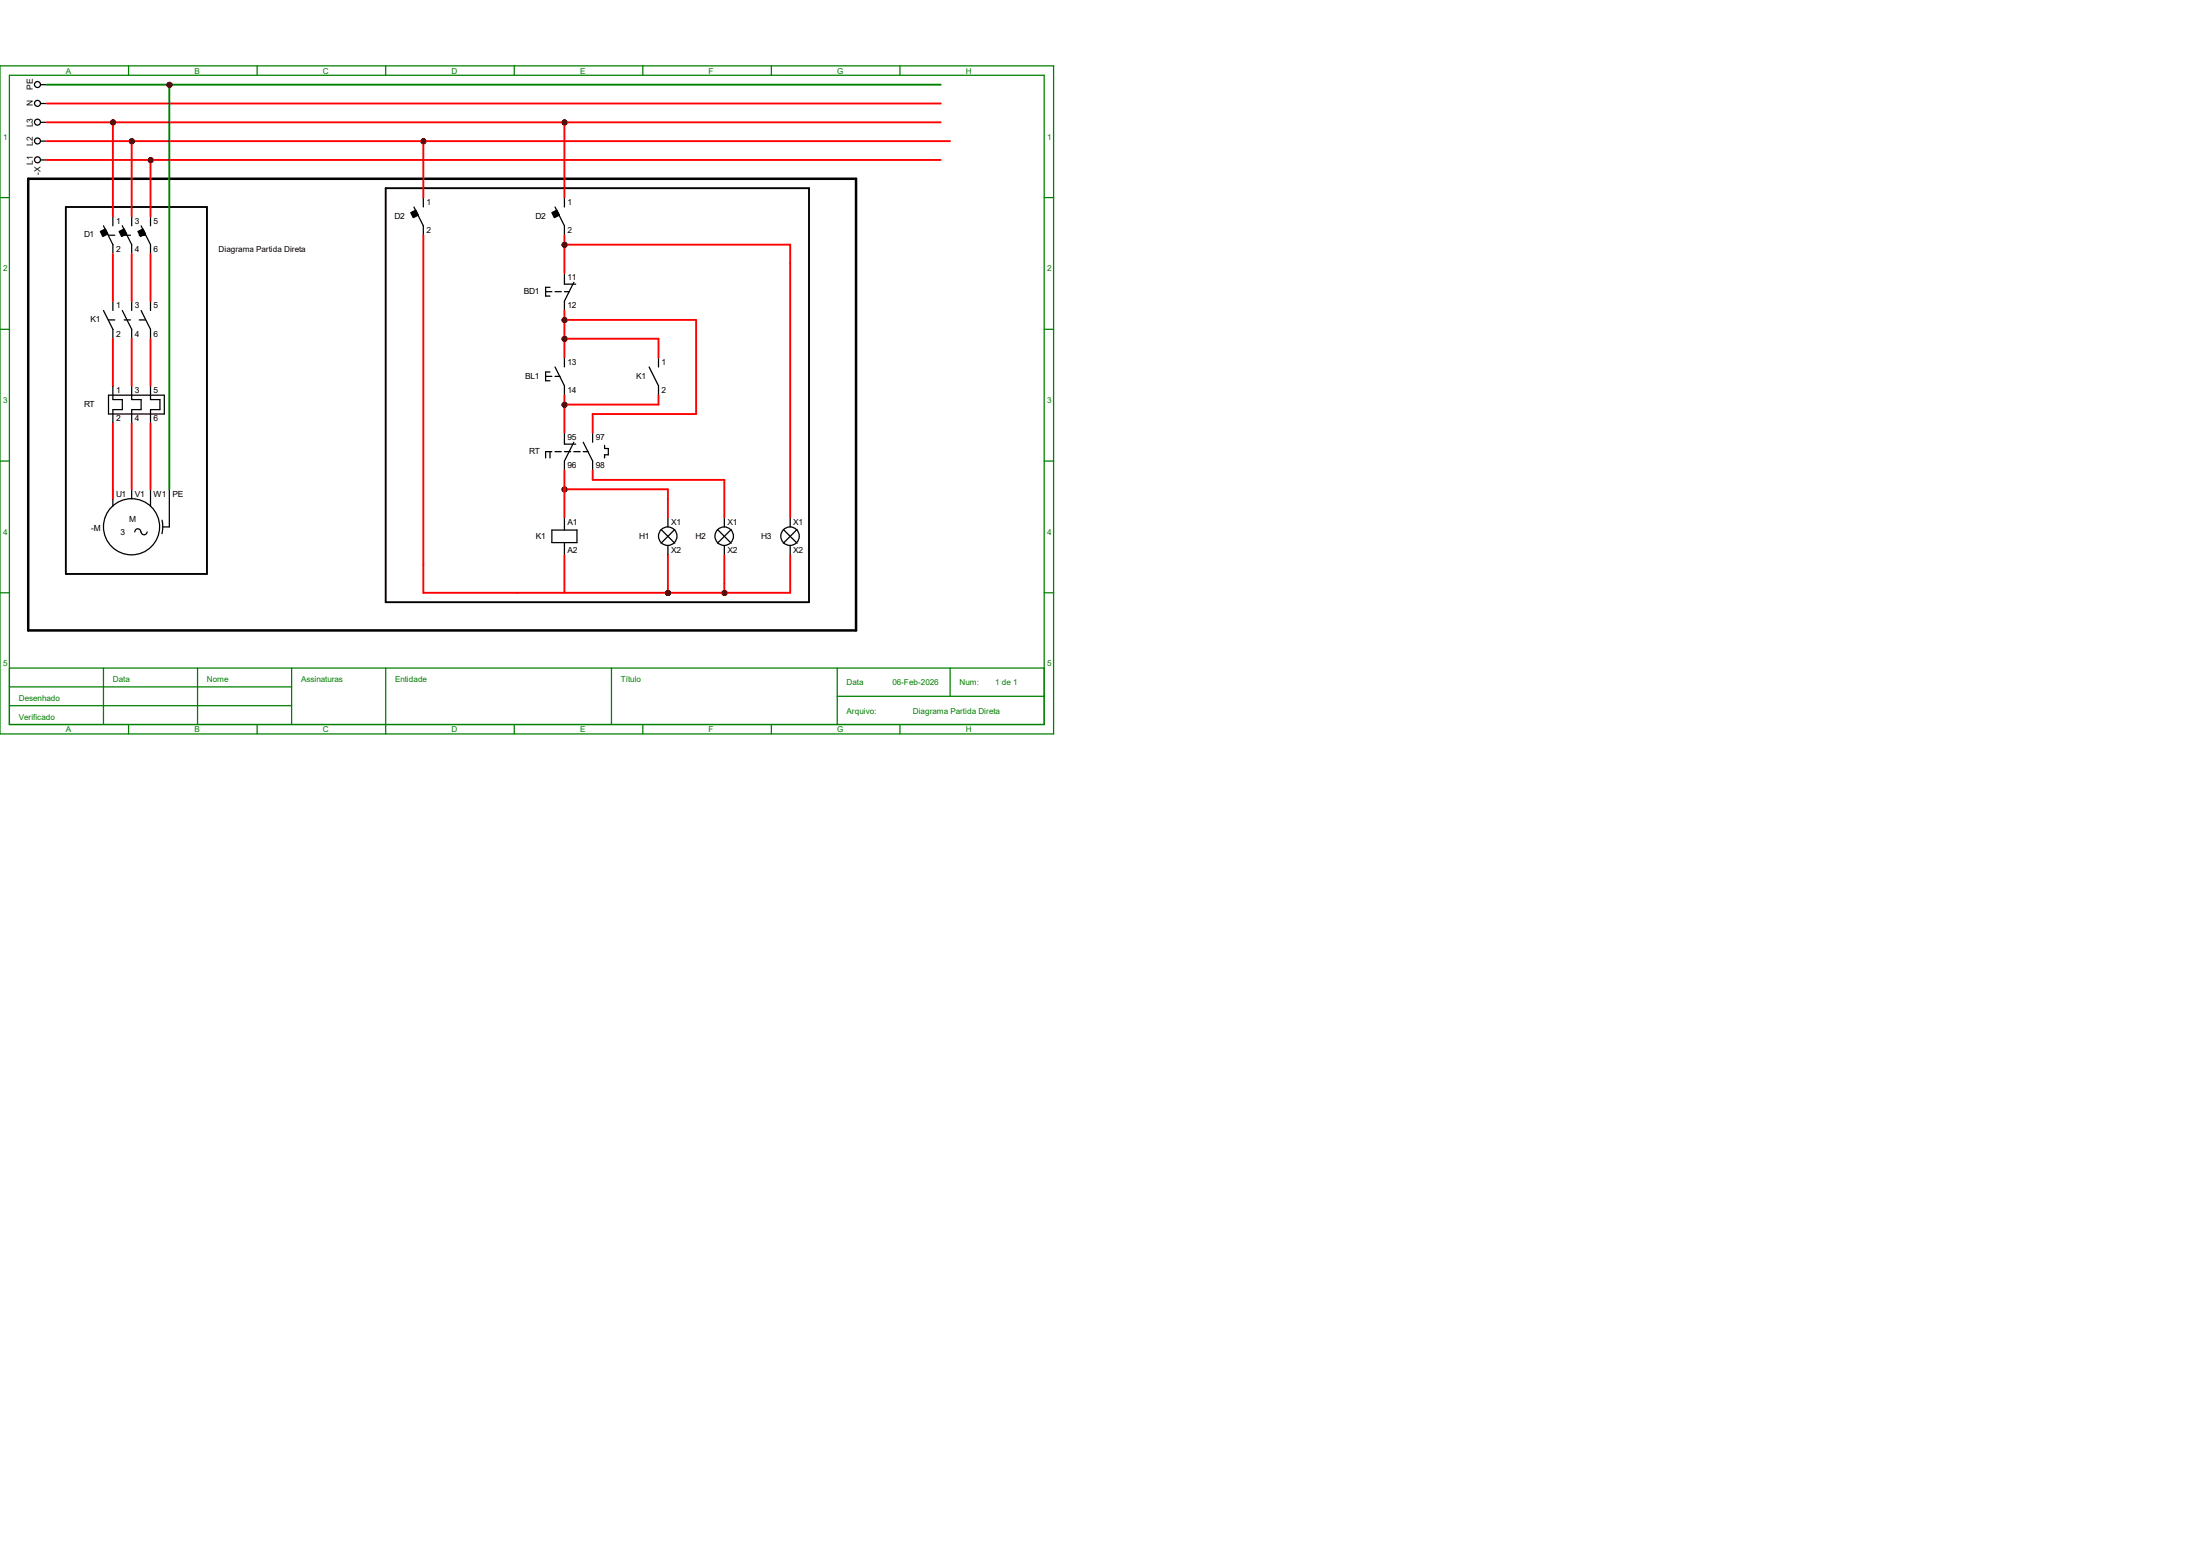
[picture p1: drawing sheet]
<svg xmlns="http://www.w3.org/2000/svg" width="297mm" height="210mm" viewBox="0 0 297 210" stroke-linecap="round" stroke-linejoin="round" font-family="sans-serif">
<g fill="none" stroke="#008000" stroke-width=".17">
<path d="M0 8.9h142.2v90.2h-142.2zM1.3 10.2h139.7v87.6h-139.7zM17.4 8.9v1.3M34.7 8.9v1.3M52.1 8.9v1.3M69.4 8.9v1.3M86.8 8.9v1.3M104.1 8.9v1.3M121.5 8.9v1.3M0 26.7h1.3M141 26.7h1.2M0 44.4h1.3"/>
<path d="M141 44.4h1.2M0 62.2h1.3M141 62.2h1.2M0 80h1.3M1.3 90.2h139.7M1.3 92.7h38.1M1.3 95.2h38.1M14 90.2v7.6M17.4 97.8v1.3M26.7 90.2v7.6M34.7 97.8v1.3M39.4 90.2v7.6"/>
<path d="M52.1 90.2v8.9M69.4 97.8v1.3M82.5 90.2v7.6M86.8 97.8v1.3M104.1 97.8v1.3M113 94h28M113 90.2v7.6M121.5 97.8v1.3M128.3 90.2v3.8M141 80h1.2"/>
</g>
<g fill="none" stroke="#000" stroke-width=".17">
<path d="M14 30.5l1.2 2.5v1.3M14.6 31.7h.9M15.2 29.2v1.3M16.5 30.5l1.3 2.5v1.3M16.8 31.7h.8M17.8 29.2v1.3M18.8 31.7h.8M19 30.5l1.3 2.5v1.3M20.3 29.2v1.3M55.9 27.9l1.2 2.6v1.2M57.1 26.7v1.2M73.7 39.4h.8"/>
<path d="M74.3 38.8h-.6v1.2h.6M74.9 27.9l1.3 2.6v1.2M74.9 39.4h.9M76.2 26.7v1.2M76.2 36.8v1.6h1.5M76.2 39.4h.7M77.5 38.1l-1.3 2.5v1.3M14 41.9l1.2 2.5v1.3M14.6 43.2h.9M14.6 53.3h7.6v2.6h-7.6zM15.2 40.6v1.3M15.2 52.1v1.8h1.3v1.4h-1.3v1.8"/>
<path d="M16.5 41.9l1.3 2.5v1.3M16.8 43.2h.8M17.8 40.6v1.3M17.8 52.1v1.8h1.2v1.4h-1.2v1.8M18.8 43.2h.8M19 41.9l1.3 2.5v1.3M20.3 40.6v1.3M20.3 52.1v1.8h1.3v1.4h-1.3v1.8M73.7 50.8h.8M74.3 50.2h-.6v1.2h.6M74.9 49.5l1.3 2.6v1.2M74.9 50.8h.7"/>
<path d="M76.2 48.3v1.2M76.2 58.4v1.5h1.5M77.5 59.7l-1.3 2.5v1.3M78.7 59.7l1.3 2.5v1.3M80 58.4v1.3M15.2 66v2.3M17.8 66v1.3M19 71.8a.4 .4 0 0 0-.4-.4 .4 .4 0 0 0-.4 .4M19.9 71.8a.4 .4 0 0 1-.4 .4 .4 .4 0 0 1-.5-.4M20.3 66v2.3M21.9 70.2l.1 .9-.1 .9M22.9 66v5.1h-.9"/>
<path d="M74.3 61v.8M74.5 61h-.8v.8M74.5 71.5h3.4v1.7h-3.4zM74.9 61h.9M76.2 69.8v1.7M76.2 73.2v1.7M76.2 61h.8M77.5 61h.8M78.7 61h.7M81.6 60.1v.4h.5v.9h-.5v.4M89.2 71.5l1.9 1.8M90.2 69.8v1.3"/>
<path d="M90.2 73.7v1.2M91.1 71.5l-1.9 1.8M96.9 71.5l1.8 1.8M97.8 69.8v1.3M97.8 73.7v1.2M98.7 71.5l-1.8 1.8M105.7 71.5l1.9 1.8M106.7 69.8v1.3M106.7 73.7v1.2M107.6 71.5l-1.9 1.8"/>
<circle cx="17.8" cy="71.1" r="3.8"/>
<circle cx="90.1" cy="72.4" r="1.25"/>
<circle cx="97.8" cy="72.4" r="1.25"/>
<circle cx="106.7" cy="72.4" r="1.25"/>
</g>
<g fill="#000" stroke="#000" stroke-width=".17">
<path d="M13.5 31.2l.7-.3 .4 .7-.7 .3z" fill-rule="evenodd"/>
<path d="M16.1 31.2l.7-.3 .3 .7-.7 .3z" fill-rule="evenodd"/>
<path d="M18.6 31.2l.7-.3 .3 .7-.6 .3z" fill-rule="evenodd"/>
<path d="M55.5 28.7l.6-.3 .4 .6-.7 .4z" fill-rule="evenodd"/>
<path d="M74.5 28.7l.7-.3 .3 .6-.7 .4z" fill-rule="evenodd"/>
</g>
<g fill="#f00" stroke="#800000" stroke-width=".17">
<circle cx="97.8" cy="80" r=".28"/>
<circle cx="90.2" cy="80" r=".28"/>
<circle cx="76.2" cy="54.6" r=".28"/>
<circle cx="76.2" cy="66.1" r=".28"/>
<circle cx="76.2" cy="45.7" r=".28"/>
<circle cx="76.2" cy="43.2" r=".28"/>
<circle cx="76.2" cy="33" r=".28"/>
</g>
<g fill="none" stroke="#000" stroke-width=".17">
<path d="M5.5 19h.8M5.5 16.5h.8M5.5 14h.8M5.5 11.4h.8M5.5 21.6h.8"/>
<circle cx="5.1" cy="19" r=".4"/>
<circle cx="5.1" cy="11.4" r=".4"/>
<circle cx="5.1" cy="16.5" r=".4"/>
<circle cx="5.1" cy="13.9" r=".4"/>
<circle cx="5.1" cy="21.6" r=".4"/>
</g>
<g fill="#f00" stroke="#800000" stroke-width=".17">
<circle cx="20.3" cy="21.6" r=".28"/>
<circle cx="17.8" cy="19.1" r=".28"/>
<circle cx="15.3" cy="16.5" r=".28"/>
<circle cx="57.2" cy="19.1" r=".28"/>
<circle cx="76.2" cy="16.5" r=".28"/>
<circle cx="22.9" cy="11.5" r=".28"/>
</g>
<path d="M87.6 49.5l1.3 2.6v1.2M88.9 48.3v1.2" fill="none" stroke="#000" stroke-width=".17"/>
<path d="M3.8 24.1h111.8v61h-111.8z" fill="none" stroke="#000" stroke-width=".34"/>
<path d="M8.9 27.9h19v49.6h-19zM52.1 25.4h57.1v55.9h-57.1z" fill="none" stroke="#000" stroke-width=".25"/>
<g fill="#f00" stroke="#800000" stroke-width=".25">
<circle cx="97.8" cy="80" r=".28"/>
<circle cx="90.2" cy="80" r=".28"/>
<circle cx="76.2" cy="54.6" r=".28"/>
<circle cx="76.2" cy="66.1" r=".28"/>
<circle cx="76.2" cy="45.7" r=".28"/>
<circle cx="76.2" cy="43.2" r=".28"/>
<circle cx="76.2" cy="33" r=".28"/>
<circle cx="20.3" cy="21.6" r=".28"/>
<circle cx="17.8" cy="19.1" r=".28"/>
<circle cx="15.3" cy="16.5" r=".28"/>
<circle cx="57.2" cy="19.1" r=".28"/>
<circle cx="76.2" cy="16.5" r=".28"/>
<circle cx="22.9" cy="11.5" r=".28"/>
</g>
<g fill="none" stroke="#f00" stroke-width=".25">
<path d="M6.3 19h122M6.3 14h120.7M6.3 16.5h120.7M15.2 16.5v12.7M17.8 19v10.2M57.1 19v7.7M76.2 16.5v10.2M6.3 21.6h120.7M15.2 34.3v6.3M17.8 34.3v6.3M20.3 21.6v7.6M20.3 34.3v6.3"/>
<path d="M57.1 31.7v48.3h49.6v-5.1M76.2 33h30.5v36.8M76.2 31.7v5.1M15.2 45.7v6.4M15.2 57.1v10.2M17.8 45.7v6.4M17.8 57.1v8.9M20.3 45.7v6.4M20.3 57.1v8.9M76.2 41.9v6.4M76.2 53.3v5.1M76.2 45.7h12.7v2.6"/>
<path d="M76.2 43.2h17.8v12.7h-14v2.5M88.9 53.3v1.3h-12.7M76.2 66h14v3.8M76.2 63.5v6.3M76.2 74.9v5.1M80 63.5v1.3h17.8v5M90.2 74.9v5.1M97.8 74.9v5.1"/>
</g>
<g fill="#800000" stroke="#800000" stroke-width=".25">
<circle cx="97.8" cy="80" r=".28"/>
<circle cx="90.2" cy="80" r=".28"/>
<circle cx="76.2" cy="54.6" r=".28"/>
<circle cx="76.2" cy="66.1" r=".28"/>
<circle cx="76.2" cy="45.7" r=".28"/>
<circle cx="76.2" cy="43.2" r=".28"/>
<circle cx="76.2" cy="33" r=".28"/>
<circle cx="20.3" cy="21.6" r=".28"/>
<circle cx="17.8" cy="19.1" r=".28"/>
<circle cx="15.3" cy="16.5" r=".28"/>
<circle cx="57.2" cy="19.1" r=".28"/>
<circle cx="76.2" cy="16.5" r=".28"/>
<circle cx="22.9" cy="11.5" r=".28"/>
</g>
<path d="M6.3 11.4h120.7M22.9 11.4v54.6" fill="none" stroke="#008000" stroke-width=".25"/>
<g font-size="1.1" fill="#008000">
<text x="8.9" y="9.9">A</text>
<text x="26.2" y="9.9">B</text>
<text x="43.6" y="9.9">C</text>
<text x="61" y="9.9">D</text>
<text x="78.3" y="9.9">E</text>
<text x="95.7" y="9.9">F</text>
<text x="113" y="9.9">G</text>
<text x="130.4" y="9.9">H</text>
<text x=".4" y="18.8">1</text>
<text x="141.4" y="18.8">1</text>
<text x=".4" y="36.6">2</text>
<text x="141.4" y="36.6">2</text>
<text x=".4" y="54.4">3</text>
<text x="141.4" y="54.4">3</text>
<text x=".4" y="72.2">4</text>
<text x="141.4" y="72.2">4</text>
<text x=".4" y="90">5</text>
<text x="141.4" y="90">5</text>
<text x="2.5" y="94.6">Desenhado</text>
<text x="15.2" y="92.1">Data</text>
<text x="27.9" y="92.1">Nome</text>
<text x="40.6" y="92.1">Assinaturas</text>
<text x="53.3" y="92.1">Entidade</text>
<text x="83.8" y="92.1">Título</text>
<text x="114.3" y="92.5">Data</text>
<text x="120.5" y="92.5">06-Feb-2026</text>
<text x="129.5" y="92.5">Num:</text>
<text x="134.4" y="92.5">1 de 1</text>
<text x="2.5" y="97.2">Verificado</text>
<text x="8.9" y="98.8">A</text>
<text x="26.2" y="98.8">B</text>
<text x="43.6" y="98.8">C</text>
<text x="61" y="98.8">D</text>
<text x="78.3" y="98.8">E</text>
<text x="95.7" y="98.8">F</text>
<text x="113" y="98.8">G</text>
<text x="114.3" y="96.3">Arquivo:</text>
<text x="123.2" y="96.3">Diagrama Partida Direta</text>
<text x="130.4" y="98.8">H</text>
</g>
<g font-size="1.1">
<text x="4.4" y="17.2" transform="rotate(-90 4.4 17.2)">L3</text>
<text x="4.4" y="14.3" transform="rotate(-90 4.4 14.3)">N</text>
<text x="4.4" y="12.1" transform="rotate(-90 4.4 12.1)">PE</text>
<text x="4.4" y="22.3" transform="rotate(-90 4.4 22.3)">L1</text>
<text x="4.4" y="19.7" transform="rotate(-90 4.4 19.7)">L2</text>
<text x="5.5" y="23.6" transform="rotate(-90 5.5 23.6)">-X</text>
<text x="53.3" y="29.5">D2</text>
<text x="57.6" y="27.6">1</text>
<text x="72.3" y="29.5">D2</text>
<text x="76.6" y="27.6">1</text>
<text x="11.3" y="32">D1</text>
<text x="15.7" y="30.2">1</text>
<text x="15.7" y="34">2</text>
<text x="18.2" y="30.2">3</text>
<text x="18.2" y="34">4</text>
<text x="20.7" y="30.2">5</text>
<text x="20.7" y="34">6</text>
<text x="29.5" y="34.1">Diagrama Partida Direta</text>
<text x="57.6" y="31.5">2</text>
<text x="76.6" y="31.5">2</text>
<text x="15.7" y="41.6">1</text>
<text x="18.2" y="41.6">3</text>
<text x="20.7" y="41.6">5</text>
<text x="70.7" y="39.7">BD1</text>
<text x="76.6" y="37.8">11</text>
<text x="76.6" y="41.6">12</text>
<text x="12.2" y="43.5">K1</text>
<text x="15.7" y="45.4">2</text>
<text x="18.2" y="45.4">4</text>
<text x="20.7" y="45.4">6</text>
<text x="15.7" y="53">1</text>
<text x="18.2" y="53">3</text>
<text x="20.7" y="53">5</text>
<text x="70.9" y="51.1">BL1</text>
<text x="76.6" y="49.2">13</text>
<text x="76.6" y="53">14</text>
<text x="85.9" y="51.1">K1</text>
<text x="89.3" y="49.2">1</text>
<text x="89.3" y="53">2</text>
<text x="11.3" y="54.9">RT</text>
<text x="15.7" y="56.9">2</text>
<text x="18.2" y="56.9">4</text>
<text x="20.7" y="56.9">6</text>
<text x="76.6" y="59.4">95</text>
<text x="80.4" y="59.4">97</text>
<text x="71.5" y="61.3">RT</text>
<text x="76.6" y="63.2">96</text>
<text x="80.4" y="63.2">98</text>
<text x="12.3" y="71.7">-M</text>
<text x="15.7" y="67">U1</text>
<text x="17.4" y="70.4">M</text>
<text x="18.2" y="67">V1</text>
<text x="20.7" y="67">W1</text>
<text x="23.3" y="67">PE</text>
<text x="76.6" y="70.8">A1</text>
<text x="90.6" y="70.8">X1</text>
<text x="98.2" y="70.8">X1</text>
<text x="107.1" y="70.8">X1</text>
<text x="16.3" y="72.3">3</text>
<text x="72.3" y="72.7">K1</text>
<text x="76.6" y="74.6">A2</text>
<text x="86.3" y="72.7">H1</text>
<text x="90.6" y="74.6">X2</text>
<text x="93.9" y="72.7">H2</text>
<text x="98.2" y="74.6">X2</text>
<text x="102.8" y="72.7">H3</text>
<text x="107.1" y="74.6">X2</text>
</g>
</svg>
